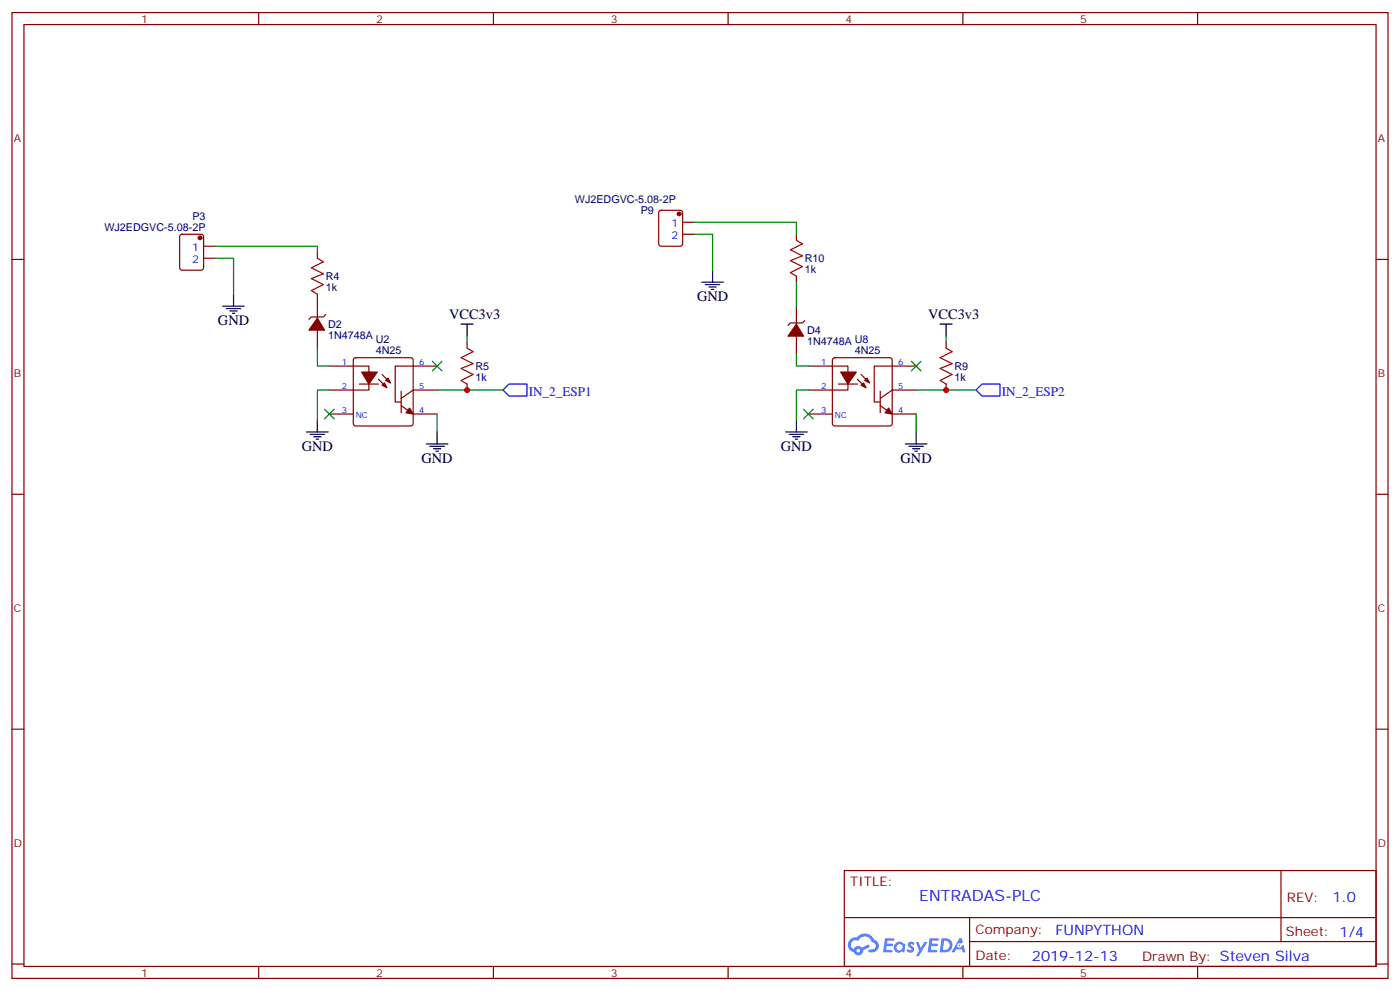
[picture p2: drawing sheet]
<svg xmlns="http://www.w3.org/2000/svg" width="412mm" height="292mm" viewBox="0 0 412 292" stroke-linecap="round" stroke-linejoin="round" font-family="sans-serif">
<g fill="none" stroke="#870000" stroke-width=".35">
<path d="M3.5 3.7h405.4v284.3h-405.4zM7.1 7.2h398.2v277.3h-398.2zM76.2 3.7v3.5M145.3 3.7v3.5M214.5 3.7v3.5M283.6 3.7v3.5M352.8 3.7v3.5M3.5 76.4h3.6M405.3 76.4h3.6M3.5 145.5h3.6M405.3 145.5h3.6M3.5 214.7h3.6"/>
<path d="M405.3 214.7h3.6M248.7 256.3h156.6v28.2h-156.6zM377.3 256.3v20.9M248.7 270.1h156.5M285.6 277.2h119.6M285.6 270.1v14.2M3.5 283.8h3.6M76.2 284.5v3.5M145.3 284.5v3.5M214.5 284.5v3.5M283.6 284.5v3.5M352.8 284.5v3.5"/>
<path d="M405.3 283.8h3.6"/>
</g>
<g fill="#5487ff">
<path d="M267.7 277.5a1.22 1.22 0 0 1 1.7 .2l-.4 .6a.47 .47 0 0 0-.3-.4 .47 .47 0 0 0-.5 .2l.1 .2a1.14 1.14 0 0 1 .8 1.8 1.14 1.14 0 0 1-1.9 0l-.2-.2 .5-.6 .7 .5a.29 .29 0 0 0 .3-.3 .29 .29 0 0 0-.2-.3 1.04 1.04 0 0 1-.6-1.7z"/>
<path d="M260.7 276.2h2.4l.3 .2-.2 .5-1.8 .1-.1 .8h1.5l.3 .4-.3 .4h-1.6l-.2 1.1h1.7l.2 .3-.2 .3-2.6 .1z"/>
<path d="M273.8 276.2h2.4l.3 .2-.1 .5-1.8 .1-.2 .8h1.6l.3 .4-.4 .4-1.6-.1-.1 1.1 1.7 .1 .2 .3-.2 .3-2.6 .1z"/>
<path d="M282.6 276.2h.7l.3 1.3-.6 .3a.69 .69 0 0 0-1 .3 .69 .69 0 0 0 .4 .9 .69 .69 0 0 0 .9-.6l.5-.2 .6 2.2h-.8l-.2-.9h-1.8l-.5 .9h-.8z"/>
<path d="M269.8 277.3h.8l.6 1.8 1.1-1.8h.9l-2.6 4.2h-.8l.9-1.5z"/>
<path d="M277.4 276.2l-.6 4.2h1.3a2.11 2.11 0 0 0 2.5-2.1 2.11 2.11 0 0 0-2.5-2.1zM278.1 277a1.39 1.39 0 0 1 1.7 1.4 1.39 1.39 0 0 1-1.8 1.2h-.3z"/>
<path d="M263.7 277.8a1.54 1.54 0 0 0-.1 2.2 1.54 1.54 0 0 0 2.2 .1l.6 .3 .3-2.3-.2-.3h-.4a1.49 1.49 0 0 0-2.4 0zM264 278.8a.94 .94 0 0 1 1.8 0 .94 .94 0 0 1-1.8 0z"/>
<path d="M250.4 276.6a2.18 2.18 0 0 0 1.1 3.7 1.44 1.44 0 0 0 1.6 .9 1.44 1.44 0 0 0 1.2-1.4l2-1.1-.5-.7-1.9 1a1.47 1.47 0 0 0-2.4 .4 1.39 1.39 0 0 1-.7-1.9 1.39 1.39 0 0 1 2-.5 2.12 2.12 0 0 1 2.2-1.3 2.12 2.12 0 0 1 1.9 1.7 1.14 1.14 0 0 1 1.1 1.4 1.14 1.14 0 0 1-1.7 .7 .43 .43 0 0 0-.5 .4 .43 .43 0 0 0 .4 .5 1.98 1.98 0 0 0 2.5-1.2 1.98 1.98 0 0 0-1.2-2.6 3.1 3.1 0 0 0-5.3-.6l-.9 .1zM252.3 279.9a.55 .55 0 0 1 1.1 0 .55 .55 0 0 1-1.1 0z"/>
<circle cx="282.6" cy="278.3" r=".26"/>
</g>
<path d="M93.5 76l1.7 1.1-3.5 1.7 3.5 1.8-3.5 1.4 3.5 1.8-3.5 1.7 1.8 1.1M234.6 70.7l1.8 1.1-3.6 1.8 3.6 1.7-3.6 1.4 3.6 1.8-3.6 1.8 1.8 1M137.6 102.5l1.7 1-3.5 1.8 3.5 1.8-3.5 1.4 3.5 1.7-3.5 1.8 1.8 1.1M278.7 102.5l1.8 1-3.6 1.8 3.6 1.8-3.6 1.4 3.6 1.7-3.6 1.8 1.8 1.1" fill="none" stroke="#a10000" stroke-width=".35"/>
<g fill="none" stroke="#870000" stroke-width=".35">
<path d="M53.2 69.2l.4-.2h5.7l.6 .4 .1 9.4-.5 .7-5.9 .1-.6-.5-.1-9.4zM60 72.5h3.5M60 76h3.5M93.5 74.3v1.7M194.3 62.1l.4-.2h5.7l.6 .4 .1 9.5-.5 .6-5.9 .1-.6-.5-.1-9.4zM201.1 65.4h3.5M201.1 69h3.5M234.6 69v1.7M93.5 86.6v7.1M93.5 97.2v5.3M96 92.6l-.8 .7h-3.5l-.7 .7M234.6 81.3v1.8"/>
<path d="M234.6 90.1v5.3M234.6 99v5.2M237.1 94.4l-.7 .7h-3.6l-.7 .7M97 107.8h11.7v7h-11.7M104.3 105.5l.5-.2h16.2l.5 .2 .2 .5v18.7l-.2 .5-.5 .2h-16.2l-.5-.2-.2-.5v-18.7zM105.8 113.1h5.7M111.5 111.7l2.4 2.4M112.5 110.2l2.5 2.5M118.2 119.4l3.5 2.5h7.1M118.2 115.2v6.3M128.8 107.8h-12.4v10.6h1.8M128.8 114.8h-7.1l-3.5 2.5"/>
<path d="M137.6 100.7v1.8M137.6 113.1v1.7M238.1 107.8h11.7v7h-11.7M245.4 105.5l.5-.2h16.2l.5 .2 .2 .5v18.7l-.2 .5-.5 .2h-16.2l-.5-.2-.2-.5v-18.7zM246.9 113.1h5.7M252.6 111.7l2.5 2.4M253.6 110.2l2.5 2.5M259.3 119.4l3.5 2.5h7.1M259.3 115.2v6.3M269.9 107.8h-12.4v10.6h1.8M269.9 114.8h-7.1l-3.5 2.5M278.7 100.7v1.8"/>
<path d="M278.7 113.1v1.7M97 121.9h7.1M238.1 121.9h7.1"/>
</g>
<g fill="#870000" stroke="#870000" stroke-width=".35">
<path d="M93.5 93.7l2.1 3.5h-4.6z"/>
<path d="M120.6 120.1l1.1 1.8-2.1-.4z"/>
<path d="M112.5 113.4l.7-.7 .7 1.4z"/>
<path d="M114.3 111.3l.7 1.4-1.4-.7z"/>
<path d="M106.5 109.5h4.6l-2.4 3.6z"/>
<path d="M261.8 120.1l1 1.8-2.1-.4z"/>
<path d="M253.6 113.4l.8-.7 .7 1.4z"/>
<path d="M254.7 112l.7-.7 .7 1.4z"/>
<path d="M247.6 109.5h4.6l-2.4 3.6z"/>
<path d="M234.6 95.4l2.1 3.6h-4.6z"/>
<circle cx="58.9" cy="70" r=".53"/>
<circle cx="200" cy="63" r=".53"/>
</g>
<g fill="none" stroke="#000" stroke-width=".35">
<path d="M209.9 79.6v3.5M65.6 90.1h6.4M66.7 90.8h4.2M67.7 91.5h2.1M68.4 92.3h.7M68.8 86.6v3.5M135.8 95.4h3.5M137.6 95.4v3.6M206.7 83.1h6.4M207.8 83.8h4.2M208.8 84.5h2.2M209.5 85.2h.8"/>
<path d="M276.9 95.4h3.6M278.7 95.4v3.6M90.3 127.2h6.4M91.4 127.9h4.2M92.4 128.6h2.1M93.1 129.3h.7M93.5 123.6v3.6M125.6 130.7h6.3M126.6 131.4h4.3M127.7 132.1h2.1M128.4 132.8h.7M128.8 127.2v3.5"/>
<path d="M231.4 127.2h6.4M232.5 127.9h4.2M233.5 128.6h2.2M234.2 129.3h.7M234.6 123.6v3.6M266.7 130.7h6.3M267.8 131.4h4.2M268.8 132.1h2.1M269.5 132.8h.7M269.9 127.2v3.5"/>
</g>
<path d="M149.9 113.1h5.3v3.5h-5.3l-1.7-1.8zM289.3 113.1h5.3v3.5h-5.3l-1.8-1.8z" fill="none" stroke="#00f" stroke-width=".35"/>
<g fill="none" stroke="#008700" stroke-width=".35">
<path d="M63.5 72.5h30v1.8M63.5 76h5.3v10.6M204.6 65.4h30v3.6M204.6 69h5.3v10.6M137.6 99v1.7M234.6 83.1v7M278.7 99v1.7M93.5 102.5v5.3h3.5M97 114.8h-3.5v8.8M128.8 114.8h19.4M234.6 104.2v3.6h3.5M238.1 114.8h-3.5v8.8"/>
<path d="M269.9 114.8h17.6M128.8 121.9v5.3M269.9 121.9v5.3"/>
</g>
<g fill="#c00">
<circle cx="278.7" cy="114.8" r=".88"/>
<circle cx="137.6" cy="114.8" r=".88"/>
</g>
<g fill="#c00" stroke="#008700" stroke-width=".35">
<path d="M95.6 120.5l2.8 2.8zM98.4 120.5l-2.8 2.8z"/>
<path d="M127.4 106.4l2.8 2.8zM130.2 106.4l-2.8 2.8z"/>
<path d="M268.5 106.4l2.8 2.8zM271.3 106.4l-2.8 2.8z"/>
<path d="M236.7 120.5l2.8 2.8zM239.5 120.5l-2.8 2.8z"/>
</g>
<text font-size="4.6" fill="#00f" x="270.8" y="265.3">ENTRADAS-PLC</text>
<g font-size="4.2">
<text x="205.3" y="88.7">GND</text>
<text x="64.2" y="95.8">GND</text>
<text x="132.3" y="93.8">VCC3v3</text>
<text x="273.4" y="93.8">VCC3v3</text>
<text x="88.9" y="132.8">GND</text>
<text x="124.2" y="136.3">GND</text>
<text x="230" y="132.8">GND</text>
<text x="265.3" y="136.3">GND</text>
</g>
<g font-size="4.2" fill="#00f">
<text x="392.5" y="265.6">1.0</text>
<text x="310.9" y="275.1">FUNPYTHON</text>
<text x="304" y="282.9">2019-12-13</text>
</g>
<g font-size="3.9" fill="#00f">
<text x="155.8" y="116.6">IN_2_ESP1</text>
<text x="295.1" y="116.6">IN_2_ESP2</text>
</g>
<g font-size="3.9" fill="#800">
<text x="250.5" y="260.9">TITLE:</text>
<text x="379.1" y="265.6">REV:</text>
<text x="287.4" y="275.1">Company:</text>
<text x="378.7" y="275.7">Sheet: 1/4</text>
<text x="287.4" y="282.8">Date:</text>
<text x="336.4" y="282.8">Drawn By: Steven Silva</text>
</g>
<g font-size="3.2" fill="#800">
<text x="41.6" y="6.7">1</text>
<text x="110.8" y="6.7">2</text>
<text x="179.9" y="6.7">3</text>
<text x="249.1" y="6.7">4</text>
<text x="318.2" y="6.7">5</text>
<text x="4.1" y="41.8">A</text>
<text x="405.9" y="41.8">A</text>
<text x="4.1" y="110.9">B</text>
<text x="405.9" y="110.9">B</text>
<text x="4.1" y="180.1">C</text>
<text x="405.9" y="180.1">C</text>
<text x="4.1" y="249.2">D</text>
<text x="405.9" y="249.2">D</text>
<text x="41.6" y="287.5">1</text>
<text x="110.8" y="287.5">2</text>
<text x="179.9" y="287.5">3</text>
<text x="249.1" y="287.5">4</text>
<text x="318.2" y="287.5">5</text>
</g>
<g font-size="3.2" fill="#000080">
<text x="169.3" y="59.6">WJ2EDGVC-5.08-2P</text>
<text x="56.7" y="64.7">P3</text>
<text x="188.7" y="63.1">P9</text>
<text x="30.8" y="67.9">WJ2EDGVC-5.08-2P</text>
<text x="237.1" y="77.3">R10</text>
<text x="96" y="82.6">R4</text>
<text x="237.1" y="80.4">1k</text>
<text x="96" y="85.7">1k</text>
<text x="96.7" y="99.7">1N4748A</text>
<text x="96.7" y="96.6">D2</text>
<text x="110.7" y="101.1">U2</text>
<text x="237.8" y="101.5">1N4748A U8</text>
<text x="237.8" y="98.3">D4</text>
<text x="110.7" y="104.2">4N25</text>
<text x="251.8" y="104.2">4N25</text>
<text x="140.1" y="112.1">1k</text>
<text x="140.1" y="108.9">R5</text>
<text x="281.2" y="112.1">1k</text>
<text x="281.2" y="108.9">R9</text>
</g>
<g font-size="3.2" fill="#00f">
<text x="197.8" y="66.9">1</text>
<text x="197.8" y="70.4">2</text>
<text x="56.7" y="73.9">1</text>
<text x="56.7" y="77.4">2</text>
</g>
<g font-size="2.5" fill="#00f">
<text x="100.7" y="107.4">1</text>
<text x="123.5" y="107.4">6</text>
<text x="241.8" y="107.4">1</text>
<text x="264.6" y="107.4">6</text>
<text x="100.7" y="114.5">2</text>
<text x="123.5" y="114.5">5</text>
<text x="241.8" y="114.5">2</text>
<text x="264.6" y="114.5">5</text>
<text x="100.7" y="121.5">3</text>
<text x="104.8" y="122.9">NC</text>
<text x="123.5" y="121.5">4</text>
<text x="241.8" y="121.5">3</text>
<text x="245.9" y="122.9">NC</text>
<text x="264.6" y="121.5">4</text>
</g>
</svg>
